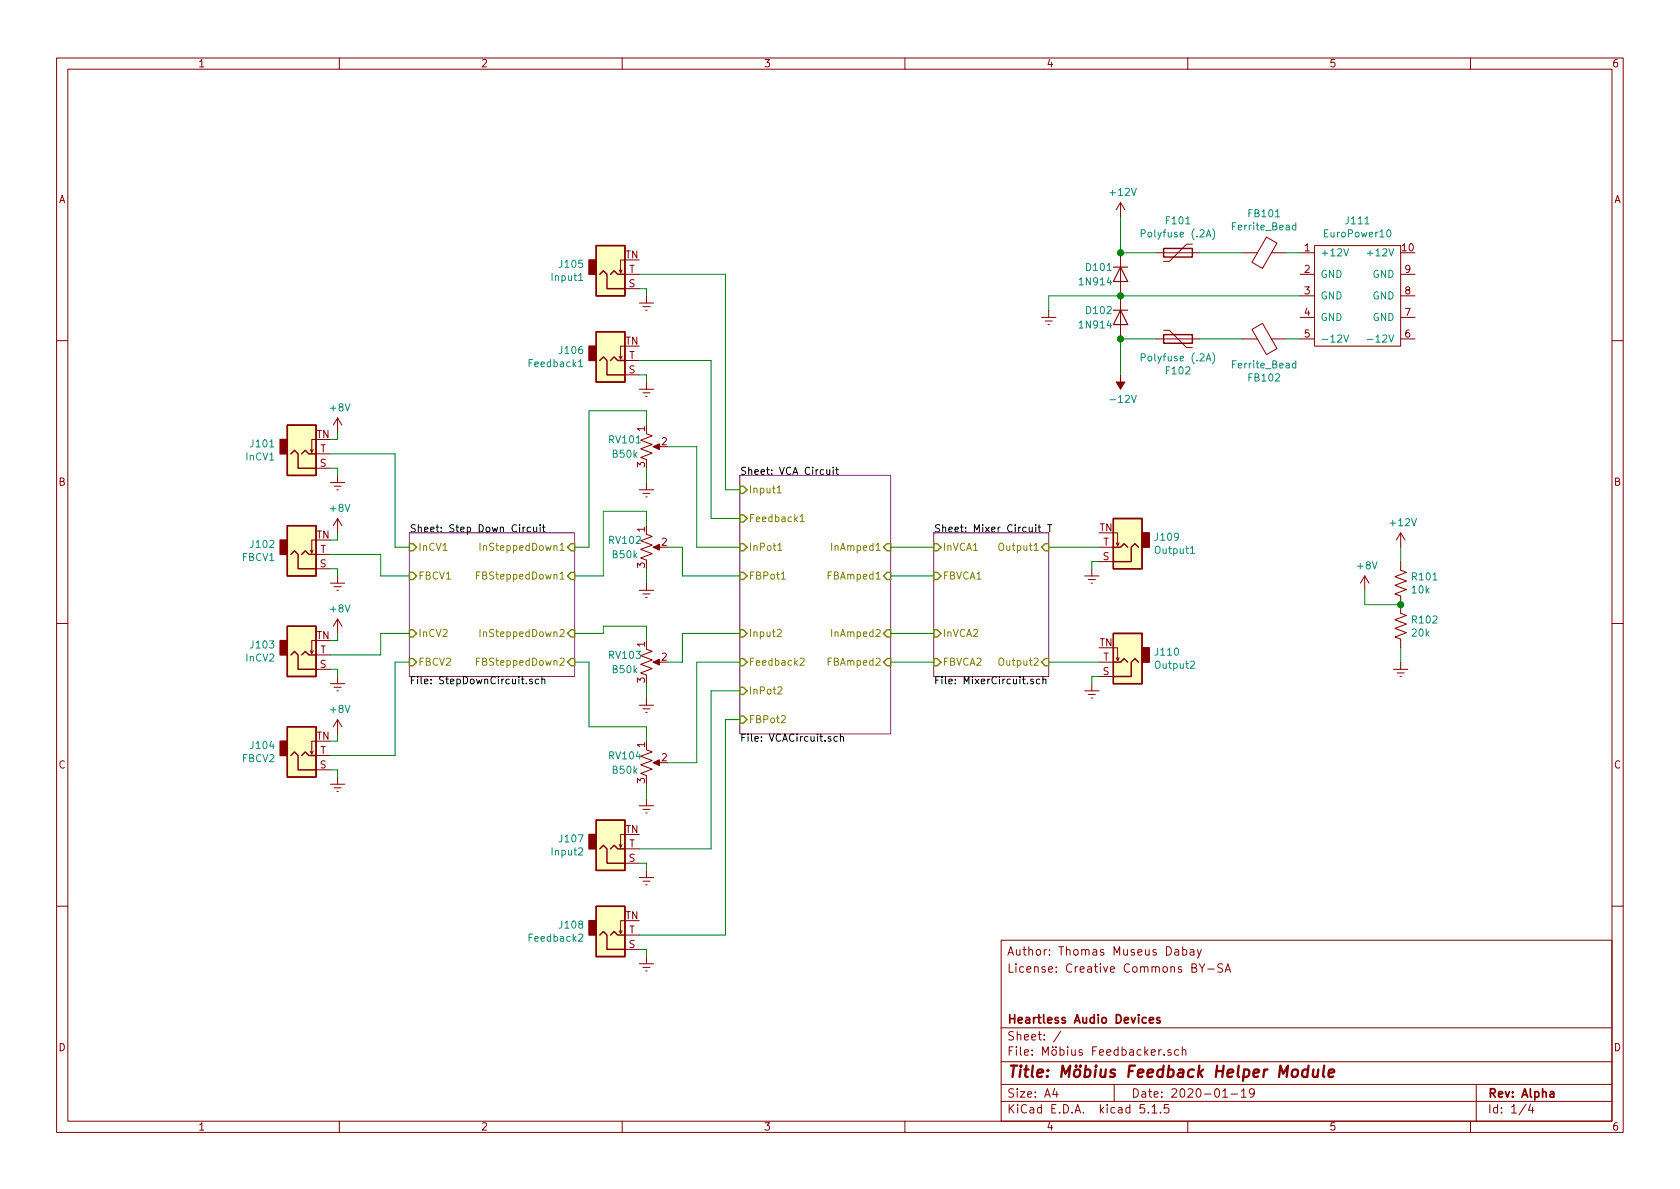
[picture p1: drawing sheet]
EESchema Schematic File Version 4
EELAYER 30 0
EELAYER END
$Descr A4 11693 8268
encoding utf-8
Sheet 1 4
Title "Möbius Feedback Helper Module"
Date "2020-01-19"
Rev "Alpha"
Comp "Heartless Audio Devices"
Comment1 ""
Comment2 ""
Comment3 "License: Creative Commons BY-SA"
Comment4 "Author: Thomas Museus Dabay"
$EndDescr
$Comp
L Connector:AudioJack2_SwitchT J107
U 1 1
P 4250 5900
F 0 "J107" H 4070 5833 50  0000 R CNN
F 1 "Input2" H 4070 5924 50  0000 R CNN
F 2 "" H 4250 5900 50  0001 C CNN
F 3 "~" H 4250 5900 50  0001 C CNN
	1    4250 5900
	1    0    0    1   
$EndComp
$Comp
L Connector:AudioJack2_SwitchT J108
U 1 1
P 4250 6500
F 0 "J108" H 4070 6433 50  0000 R CNN
F 1 "Feedback2" H 4070 6524 50  0000 R CNN
F 2 "" H 4250 6500 50  0001 C CNN
F 3 "~" H 4250 6500 50  0001 C CNN
	1    4250 6500
	1    0    0    1   
$EndComp
$Comp
L Connector:AudioJack2_SwitchT J110
U 1 1
P 7850 4600
F 0 "J110" H 7670 4533 50  0000 R CNN
F 1 "Output2" H 7670 4624 50  0000 R CNN
F 2 "" H 7850 4600 50  0001 C CNN
F 3 "~" H 7850 4600 50  0001 C CNN
	1    7850 4600
	-1   0    0    1   
$EndComp
$Comp
L Connector:AudioJack2_SwitchT J103
U 1 1
P 2100 4550
F 0 "J103" H 1920 4483 50  0000 R CNN
F 1 "InCV2" H 1920 4574 50  0000 R CNN
F 2 "" H 2100 4550 50  0001 C CNN
F 3 "~" H 2100 4550 50  0001 C CNN
	1    2100 4550
	1    0    0    1   
$EndComp
$Comp
L Connector:AudioJack2_SwitchT J104
U 1 1
P 2100 5250
F 0 "J104" H 1920 5183 50  0000 R CNN
F 1 "FBCV2" H 1920 5274 50  0000 R CNN
F 2 "" H 2100 5250 50  0001 C CNN
F 3 "~" H 2100 5250 50  0001 C CNN
	1    2100 5250
	1    0    0    1   
$EndComp
$Comp
L power:Earth #PWR0108
U 1 1
P 2350 5400
F 0 "#PWR0108" H 2350 5150 50  0001 C CNN
F 1 "Earth" H 2350 5250 50  0001 C CNN
F 2 "" H 2350 5400 50  0001 C CNN
F 3 "~" H 2350 5400 50  0001 C CNN
	1    2350 5400
	1    0    0    -1  
$EndComp
Wire Wire Line
	2300 5350 2350 5350
Wire Wire Line
	2350 5350 2350 5400
$Comp
L power:Earth #PWR0106
U 1 1
P 2350 4700
F 0 "#PWR0106" H 2350 4450 50  0001 C CNN
F 1 "Earth" H 2350 4550 50  0001 C CNN
F 2 "" H 2350 4700 50  0001 C CNN
F 3 "~" H 2350 4700 50  0001 C CNN
	1    2350 4700
	1    0    0    -1  
$EndComp
$Comp
L power:Earth #PWR0116
U 1 1
P 4500 6650
F 0 "#PWR0116" H 4500 6400 50  0001 C CNN
F 1 "Earth" H 4500 6500 50  0001 C CNN
F 2 "" H 4500 6650 50  0001 C CNN
F 3 "~" H 4500 6650 50  0001 C CNN
	1    4500 6650
	1    0    0    -1  
$EndComp
$Comp
L power:Earth #PWR0115
U 1 1
P 4500 6050
F 0 "#PWR0115" H 4500 5800 50  0001 C CNN
F 1 "Earth" H 4500 5900 50  0001 C CNN
F 2 "" H 4500 6050 50  0001 C CNN
F 3 "~" H 4500 6050 50  0001 C CNN
	1    4500 6050
	1    0    0    -1  
$EndComp
Wire Wire Line
	4450 6000 4500 6000
Wire Wire Line
	4500 6000 4500 6050
Wire Wire Line
	4500 6650 4500 6600
Wire Wire Line
	4500 6600 4450 6600
Wire Wire Line
	2350 4700 2350 4650
Wire Wire Line
	2350 4650 2300 4650
$Comp
L power:+8V #PWR0105
U 1 1
P 2350 4400
F 0 "#PWR0105" H 2350 4250 50  0001 C CNN
F 1 "+8V" H 2365 4573 50  0000 C CNN
F 2 "" H 2350 4400 50  0001 C CNN
F 3 "" H 2350 4400 50  0001 C CNN
	1    2350 4400
	1    0    0    -1  
$EndComp
$Comp
L power:+8V #PWR0107
U 1 1
P 2350 5100
F 0 "#PWR0107" H 2350 4950 50  0001 C CNN
F 1 "+8V" H 2365 5273 50  0000 C CNN
F 2 "" H 2350 5100 50  0001 C CNN
F 3 "" H 2350 5100 50  0001 C CNN
	1    2350 5100
	1    0    0    -1  
$EndComp
Wire Wire Line
	2300 5150 2350 5150
Wire Wire Line
	2350 5150 2350 5100
Wire Wire Line
	2350 4400 2350 4450
Wire Wire Line
	2350 4450 2300 4450
$Comp
L Device:R_POT_US RV103
U 1 1
P 4500 4600
F 0 "RV103" H 4350 4650 50  0000 C CNN
F 1 "B50k" H 4350 4550 50  0000 C CNN
F 2 "" H 4500 4600 50  0001 C CNN
F 3 "~" H 4500 4600 50  0001 C CNN
	1    4500 4600
	1    0    0    -1  
$EndComp
$Comp
L Device:R_POT_US RV104
U 1 1
P 4500 5300
F 0 "RV104" H 4350 5350 50  0000 C CNN
F 1 "B50k" H 4350 5250 50  0000 C CNN
F 2 "" H 4500 5300 50  0001 C CNN
F 3 "~" H 4500 5300 50  0001 C CNN
	1    4500 5300
	1    0    0    -1  
$EndComp
$Comp
L power:Earth #PWR0119
U 1 1
P 7600 4750
F 0 "#PWR0119" H 7600 4500 50  0001 C CNN
F 1 "Earth" H 7600 4600 50  0001 C CNN
F 2 "" H 7600 4750 50  0001 C CNN
F 3 "~" H 7600 4750 50  0001 C CNN
	1    7600 4750
	1    0    0    -1  
$EndComp
Wire Wire Line
	7600 4750 7600 4700
Wire Wire Line
	7600 4700 7650 4700
$Comp
L Connector:AudioJack2_SwitchT J105
U 1 1
P 4250 1900
F 0 "J105" H 4070 1833 50  0000 R CNN
F 1 "Input1" H 4070 1924 50  0000 R CNN
F 2 "" H 4250 1900 50  0001 C CNN
F 3 "~" H 4250 1900 50  0001 C CNN
	1    4250 1900
	1    0    0    1   
$EndComp
$Comp
L Connector:AudioJack2_SwitchT J106
U 1 1
P 4250 2500
F 0 "J106" H 4070 2433 50  0000 R CNN
F 1 "Feedback1" H 4070 2524 50  0000 R CNN
F 2 "" H 4250 2500 50  0001 C CNN
F 3 "~" H 4250 2500 50  0001 C CNN
	1    4250 2500
	1    0    0    1   
$EndComp
$Comp
L Connector:AudioJack2_SwitchT J109
U 1 1
P 7850 3800
F 0 "J109" H 7670 3733 50  0000 R CNN
F 1 "Output1" H 7670 3824 50  0000 R CNN
F 2 "" H 7850 3800 50  0001 C CNN
F 3 "~" H 7850 3800 50  0001 C CNN
	1    7850 3800
	-1   0    0    1   
$EndComp
$Comp
L Connector:AudioJack2_SwitchT J101
U 1 1
P 2100 3150
F 0 "J101" H 1920 3083 50  0000 R CNN
F 1 "InCV1" H 1920 3174 50  0000 R CNN
F 2 "" H 2100 3150 50  0001 C CNN
F 3 "~" H 2100 3150 50  0001 C CNN
	1    2100 3150
	1    0    0    1   
$EndComp
$Comp
L Connector:AudioJack2_SwitchT J102
U 1 1
P 2100 3850
F 0 "J102" H 1920 3783 50  0000 R CNN
F 1 "FBCV1" H 1920 3874 50  0000 R CNN
F 2 "" H 2100 3850 50  0001 C CNN
F 3 "~" H 2100 3850 50  0001 C CNN
	1    2100 3850
	1    0    0    1   
$EndComp
$Comp
L power:Earth #PWR0104
U 1 1
P 2350 4000
F 0 "#PWR0104" H 2350 3750 50  0001 C CNN
F 1 "Earth" H 2350 3850 50  0001 C CNN
F 2 "" H 2350 4000 50  0001 C CNN
F 3 "~" H 2350 4000 50  0001 C CNN
	1    2350 4000
	1    0    0    -1  
$EndComp
Wire Wire Line
	2300 3950 2350 3950
Wire Wire Line
	2350 3950 2350 4000
$Comp
L power:Earth #PWR0102
U 1 1
P 2350 3300
F 0 "#PWR0102" H 2350 3050 50  0001 C CNN
F 1 "Earth" H 2350 3150 50  0001 C CNN
F 2 "" H 2350 3300 50  0001 C CNN
F 3 "~" H 2350 3300 50  0001 C CNN
	1    2350 3300
	1    0    0    -1  
$EndComp
$Comp
L power:Earth #PWR0110
U 1 1
P 4500 2650
F 0 "#PWR0110" H 4500 2400 50  0001 C CNN
F 1 "Earth" H 4500 2500 50  0001 C CNN
F 2 "" H 4500 2650 50  0001 C CNN
F 3 "~" H 4500 2650 50  0001 C CNN
	1    4500 2650
	1    0    0    -1  
$EndComp
$Comp
L power:Earth #PWR0109
U 1 1
P 4500 2050
F 0 "#PWR0109" H 4500 1800 50  0001 C CNN
F 1 "Earth" H 4500 1900 50  0001 C CNN
F 2 "" H 4500 2050 50  0001 C CNN
F 3 "~" H 4500 2050 50  0001 C CNN
	1    4500 2050
	1    0    0    -1  
$EndComp
Wire Wire Line
	4450 2000 4500 2000
Wire Wire Line
	4500 2000 4500 2050
Wire Wire Line
	4500 2650 4500 2600
Wire Wire Line
	4500 2600 4450 2600
Wire Wire Line
	2350 3300 2350 3250
Wire Wire Line
	2350 3250 2300 3250
$Comp
L power:+8V #PWR0101
U 1 1
P 2350 3000
F 0 "#PWR0101" H 2350 2850 50  0001 C CNN
F 1 "+8V" H 2365 3173 50  0000 C CNN
F 2 "" H 2350 3000 50  0001 C CNN
F 3 "" H 2350 3000 50  0001 C CNN
	1    2350 3000
	1    0    0    -1  
$EndComp
$Comp
L power:+8V #PWR0103
U 1 1
P 2350 3700
F 0 "#PWR0103" H 2350 3550 50  0001 C CNN
F 1 "+8V" H 2365 3873 50  0000 C CNN
F 2 "" H 2350 3700 50  0001 C CNN
F 3 "" H 2350 3700 50  0001 C CNN
	1    2350 3700
	1    0    0    -1  
$EndComp
Wire Wire Line
	2300 3750 2350 3750
Wire Wire Line
	2350 3750 2350 3700
Wire Wire Line
	2350 3000 2350 3050
Wire Wire Line
	2350 3050 2300 3050
$Comp
L Device:R_POT_US RV102
U 1 1
P 4500 3800
F 0 "RV102" H 4350 3850 50  0000 C CNN
F 1 "B50k" H 4350 3750 50  0000 C CNN
F 2 "" H 4500 3800 50  0001 C CNN
F 3 "~" H 4500 3800 50  0001 C CNN
	1    4500 3800
	1    0    0    -1  
$EndComp
Wire Wire Line
	4500 3250 4500 3350
Wire Wire Line
	4500 3550 4500 3650
$Comp
L power:Earth #PWR0112
U 1 1
P 4500 4050
F 0 "#PWR0112" H 4500 3800 50  0001 C CNN
F 1 "Earth" H 4500 3900 50  0001 C CNN
F 2 "" H 4500 4050 50  0001 C CNN
F 3 "~" H 4500 4050 50  0001 C CNN
	1    4500 4050
	1    0    0    -1  
$EndComp
Wire Wire Line
	4500 4050 4500 3950
$Comp
L power:Earth #PWR0118
U 1 1
P 7600 3950
F 0 "#PWR0118" H 7600 3700 50  0001 C CNN
F 1 "Earth" H 7600 3800 50  0001 C CNN
F 2 "" H 7600 3950 50  0001 C CNN
F 3 "~" H 7600 3950 50  0001 C CNN
	1    7600 3950
	1    0    0    -1  
$EndComp
Wire Wire Line
	7600 3950 7600 3900
Wire Wire Line
	7600 3900 7650 3900
$Comp
L Eurorack_Components:EuroPower10 J111
U 1 1
P 9450 2050
F 0 "J111" H 9450 2575 50  0000 C CNN
F 1 "EuroPower10" H 9450 2484 50  0000 C CNN
F 2 "" H 9450 2500 50  0001 C CNN
F 3 "" H 9450 2500 50  0001 C CNN
	1    9450 2050
	1    0    0    -1  
$EndComp
$Comp
L Device:Polyfuse F101
U 1 1
P 8200 1750
F 0 "F101" V 7975 1750 50  0000 C CNN
F 1 "Polyfuse (.2A)" V 8066 1750 50  0000 C CNN
F 2 "" H 8250 1550 50  0001 L CNN
F 3 "~" H 8200 1750 50  0001 C CNN
	1    8200 1750
	0    1    1    0   
$EndComp
$Comp
L Device:Ferrite_Bead FB101
U 1 1
P 8800 1750
F 0 "FB101" V 8526 1750 50  0000 C CNN
F 1 "Ferrite_Bead" V 8617 1750 50  0000 C CNN
F 2 "" V 8730 1750 50  0001 C CNN
F 3 "~" H 8800 1750 50  0001 C CNN
	1    8800 1750
	0    1    1    0   
$EndComp
$Comp
L Device:Polyfuse F102
U 1 1
P 8200 2350
F 0 "F102" V 7975 2350 50  0000 C CNN
F 1 "Polyfuse (.2A)" V 8066 2350 50  0000 C CNN
F 2 "" H 8250 2150 50  0001 L CNN
F 3 "~" H 8200 2350 50  0001 C CNN
	1    8200 2350
	0    1    -1   0   
$EndComp
$Comp
L Device:Ferrite_Bead FB102
U 1 1
P 8800 2350
F 0 "FB102" V 8526 2350 50  0000 C CNN
F 1 "Ferrite_Bead" V 8617 2350 50  0000 C CNN
F 2 "" V 8730 2350 50  0001 C CNN
F 3 "~" H 8800 2350 50  0001 C CNN
	1    8800 2350
	0    1    -1   0   
$EndComp
$Comp
L Diode:1N914 D102
U 1 1
P 7800 2200
F 0 "D102" V 7750 1950 50  0000 L CNN
F 1 "1N914" V 7850 1900 50  0000 L CNN
F 2 "Diode_THT:D_DO-35_SOD27_P7.62mm_Horizontal" H 7800 2025 50  0001 C CNN
F 3 "http://www.vishay.com/docs/85622/1n914.pdf" H 7800 2200 50  0001 C CNN
	1    7800 2200
	0    1    1    0   
$EndComp
$Comp
L Diode:1N914 D101
U 1 1
P 7800 1900
F 0 "D101" V 7750 1650 50  0000 L CNN
F 1 "1N914" V 7850 1600 50  0000 L CNN
F 2 "Diode_THT:D_DO-35_SOD27_P7.62mm_Horizontal" H 7800 1725 50  0001 C CNN
F 3 "http://www.vishay.com/docs/85622/1n914.pdf" H 7800 1900 50  0001 C CNN
	1    7800 1900
	0    1    1    0   
$EndComp
Connection ~ 7800 2050
$Comp
L power:Earth #PWR0117
U 1 1
P 7300 2150
F 0 "#PWR0117" H 7300 1900 50  0001 C CNN
F 1 "Earth" H 7300 2000 50  0001 C CNN
F 2 "" H 7300 2150 50  0001 C CNN
F 3 "~" H 7300 2150 50  0001 C CNN
	1    7300 2150
	1    0    0    -1  
$EndComp
$Comp
L power:+12V #PWR0120
U 1 1
P 7800 1500
F 0 "#PWR0120" H 7800 1350 50  0001 C CNN
F 1 "+12V" H 7815 1673 50  0000 C CNN
F 2 "" H 7800 1500 50  0001 C CNN
F 3 "" H 7800 1500 50  0001 C CNN
	1    7800 1500
	1    0    0    -1  
$EndComp
$Comp
L power:-12V #PWR0121
U 1 1
P 7800 2600
F 0 "#PWR0121" H 7800 2700 50  0001 C CNN
F 1 "-12V" H 7815 2773 50  0000 C CNN
F 2 "" H 7800 2600 50  0001 C CNN
F 3 "" H 7800 2600 50  0001 C CNN
	1    7800 2600
	1    0    0    1   
$EndComp
Wire Wire Line
	7300 2150 7300 2050
Wire Wire Line
	7300 2050 7800 2050
Wire Wire Line
	7800 2600 7800 2350
Wire Wire Line
	7800 1500 7800 1750
Wire Wire Line
	7800 2050 9050 2050
Wire Wire Line
	9050 1750 8950 1750
Wire Wire Line
	8350 1750 8650 1750
Wire Wire Line
	8050 1750 7800 1750
Connection ~ 7800 1750
Wire Wire Line
	7800 2350 8050 2350
Connection ~ 7800 2350
Wire Wire Line
	8350 2350 8650 2350
Wire Wire Line
	9050 2350 8950 2350
$Comp
L Device:R_US R101
U 1 1
P 9750 4050
F 0 "R101" H 9818 4096 50  0000 L CNN
F 1 "10k" H 9818 4005 50  0000 L CNN
F 2 "" V 9790 4040 50  0001 C CNN
F 3 "~" H 9750 4050 50  0001 C CNN
	1    9750 4050
	1    0    0    -1  
$EndComp
$Comp
L Device:R_US R102
U 1 1
P 9750 4350
F 0 "R102" H 9818 4396 50  0000 L CNN
F 1 "20k" H 9818 4305 50  0000 L CNN
F 2 "" V 9790 4340 50  0001 C CNN
F 3 "~" H 9750 4350 50  0001 C CNN
	1    9750 4350
	1    0    0    -1  
$EndComp
$Comp
L power:+12V #PWR0123
U 1 1
P 9750 3800
F 0 "#PWR0123" H 9750 3650 50  0001 C CNN
F 1 "+12V" H 9765 3973 50  0000 C CNN
F 2 "" H 9750 3800 50  0001 C CNN
F 3 "" H 9750 3800 50  0001 C CNN
	1    9750 3800
	1    0    0    -1  
$EndComp
$Comp
L power:Earth #PWR0124
U 1 1
P 9750 4600
F 0 "#PWR0124" H 9750 4350 50  0001 C CNN
F 1 "Earth" H 9750 4450 50  0001 C CNN
F 2 "" H 9750 4600 50  0001 C CNN
F 3 "~" H 9750 4600 50  0001 C CNN
	1    9750 4600
	1    0    0    -1  
$EndComp
$Comp
L power:+8V #PWR0122
U 1 1
P 9500 4100
F 0 "#PWR0122" H 9500 3950 50  0001 C CNN
F 1 "+8V" H 9515 4273 50  0000 C CNN
F 2 "" H 9500 4100 50  0001 C CNN
F 3 "" H 9500 4100 50  0001 C CNN
	1    9500 4100
	1    0    0    -1  
$EndComp
Wire Wire Line
	9500 4100 9500 4200
Wire Wire Line
	9500 4200 9750 4200
Connection ~ 9750 4200
Wire Wire Line
	9750 3900 9750 3800
Wire Wire Line
	9750 4500 9750 4600
$Comp
L Device:R_POT_US RV101
U 1 1
P 4500 3100
F 0 "RV101" H 4350 3150 50  0000 C CNN
F 1 "B50k" H 4350 3050 50  0000 C CNN
F 2 "" H 4500 3100 50  0001 C CNN
F 3 "~" H 4500 3100 50  0001 C CNN
	1    4500 3100
	1    0    0    -1  
$EndComp
$Sheet
S 2850 3700 1150 1000
U 5E553182
F0 "Step Down Circuit" 50
F1 "StepDownCircuit.sch" 50
F2 "InCV1" I L 2850 3800 50 
F3 "FBCV1" I L 2850 4000 50 
F4 "InSteppedDown1" I R 4000 3800 50 
F5 "FBSteppedDown1" I R 4000 4000 50 
F6 "InCV2" I L 2850 4400 50 
F7 "FBCV2" I L 2850 4600 50 
F8 "InSteppedDown2" I R 4000 4400 50 
F9 "FBSteppedDown2" I R 4000 4600 50 
$EndSheet
Wire Wire Line
	2300 5250 2750 5250
Wire Wire Line
	2300 3150 2750 3150
Wire Wire Line
	2850 4000 2650 4000
Wire Wire Line
	2850 3800 2750 3800
Wire Wire Line
	2750 4600 2850 4600
Wire Wire Line
	4500 3550 4200 3550
$Sheet
S 5150 3300 1050 1800
U 5E841306
F0 "VCA Circuit" 50
F1 "VCACircuit.sch" 50
F2 "Feedback1" I L 5150 3600 50 
F3 "FBPot1" I L 5150 4000 50 
F4 "FBAmped1" I R 6200 4000 50 
F5 "Input2" I L 5150 4400 50 
F6 "Feedback2" I L 5150 4600 50 
F7 "InPot2" I L 5150 4800 50 
F8 "FBPot2" I L 5150 5000 50 
F9 "InAmped2" I R 6200 4400 50 
F10 "FBAmped2" I R 6200 4600 50 
F11 "InAmped1" I R 6200 3800 50 
F12 "InPot1" I L 5150 3800 50 
F13 "Input1" I L 5150 3400 50 
$EndSheet
$Comp
L power:Earth #PWR0111
U 1 1
P 4500 3350
F 0 "#PWR0111" H 4500 3100 50  0001 C CNN
F 1 "Earth" H 4500 3200 50  0001 C CNN
F 2 "" H 4500 3350 50  0001 C CNN
F 3 "~" H 4500 3350 50  0001 C CNN
	1    4500 3350
	1    0    0    -1  
$EndComp
Wire Wire Line
	4100 2850 4500 2850
Wire Wire Line
	4500 2850 4500 2950
Wire Wire Line
	4200 4000 4000 4000
Wire Wire Line
	4000 3800 4100 3800
$Comp
L power:Earth #PWR0113
U 1 1
P 4500 4850
F 0 "#PWR0113" H 4500 4600 50  0001 C CNN
F 1 "Earth" H 4500 4700 50  0001 C CNN
F 2 "" H 4500 4850 50  0001 C CNN
F 3 "~" H 4500 4850 50  0001 C CNN
	1    4500 4850
	1    0    0    -1  
$EndComp
Wire Wire Line
	4500 4850 4500 4750
Wire Wire Line
	4500 5050 4500 5150
$Comp
L power:Earth #PWR0114
U 1 1
P 4500 5550
F 0 "#PWR0114" H 4500 5300 50  0001 C CNN
F 1 "Earth" H 4500 5400 50  0001 C CNN
F 2 "" H 4500 5550 50  0001 C CNN
F 3 "~" H 4500 5550 50  0001 C CNN
	1    4500 5550
	1    0    0    -1  
$EndComp
Wire Wire Line
	4500 5550 4500 5450
Wire Wire Line
	5150 3400 5050 3400
Wire Wire Line
	5050 1900 4450 1900
Wire Wire Line
	4450 2500 4950 2500
Wire Wire Line
	4950 3600 5150 3600
Wire Wire Line
	5150 3800 4850 3800
Wire Wire Line
	5150 4000 4750 4000
Wire Wire Line
	4750 3800 4650 3800
Wire Wire Line
	4750 3800 4750 4000
Wire Wire Line
	5150 4400 4750 4400
Wire Wire Line
	4750 4400 4750 4600
Wire Wire Line
	4750 4600 4650 4600
Wire Wire Line
	4200 3550 4200 4000
Wire Wire Line
	4100 2850 4100 3800
Wire Wire Line
	4950 2500 4950 3600
Wire Wire Line
	5050 1900 5050 3400
Wire Wire Line
	4650 3100 4850 3100
Wire Wire Line
	4850 3100 4850 3800
Wire Wire Line
	4650 5300 4850 5300
Wire Wire Line
	4850 5300 4850 4600
Wire Wire Line
	4850 4600 5150 4600
Wire Wire Line
	4450 5900 4950 5900
Wire Wire Line
	4950 5900 4950 4800
Wire Wire Line
	4950 4800 5150 4800
Wire Wire Line
	4450 6500 5050 6500
Wire Wire Line
	5050 6500 5050 5000
Wire Wire Line
	5050 5000 5150 5000
Wire Wire Line
	6200 4600 6500 4600
Wire Wire Line
	6500 4400 6200 4400
Wire Wire Line
	6200 4000 6500 4000
Wire Wire Line
	6500 3800 6200 3800
Wire Wire Line
	7300 4600 7650 4600
Wire Wire Line
	7300 3800 7650 3800
Wire Wire Line
	2300 4550 2650 4550
Wire Wire Line
	2650 4550 2650 4400
Wire Wire Line
	2650 4400 2850 4400
Wire Wire Line
	2300 3850 2650 3850
Wire Wire Line
	2650 3850 2650 4000
Wire Wire Line
	2750 3150 2750 3800
Wire Wire Line
	2750 5250 2750 4600
Wire Wire Line
	4500 4350 4200 4350
Wire Wire Line
	4200 4350 4200 4400
Wire Wire Line
	4200 4400 4000 4400
Wire Wire Line
	4500 4350 4500 4450
Wire Wire Line
	4100 4600 4100 5050
Wire Wire Line
	4100 5050 4500 5050
Wire Wire Line
	4100 4600 4000 4600
$Sheet
S 6500 3700 800  1000
U 5E26B18F
F0 "Mixer Circuit T" 50
F1 "MixerCircuit.sch" 50
F2 "InVCA1" I L 6500 3800 50 
F3 "FBVCA1" I L 6500 4000 50 
F4 "Output1" I R 7300 3800 50 
F5 "Output2" I R 7300 4600 50 
F6 "FBVCA2" I L 6500 4600 50 
F7 "InVCA2" I L 6500 4400 50 
$EndSheet
$EndSCHEMATC
